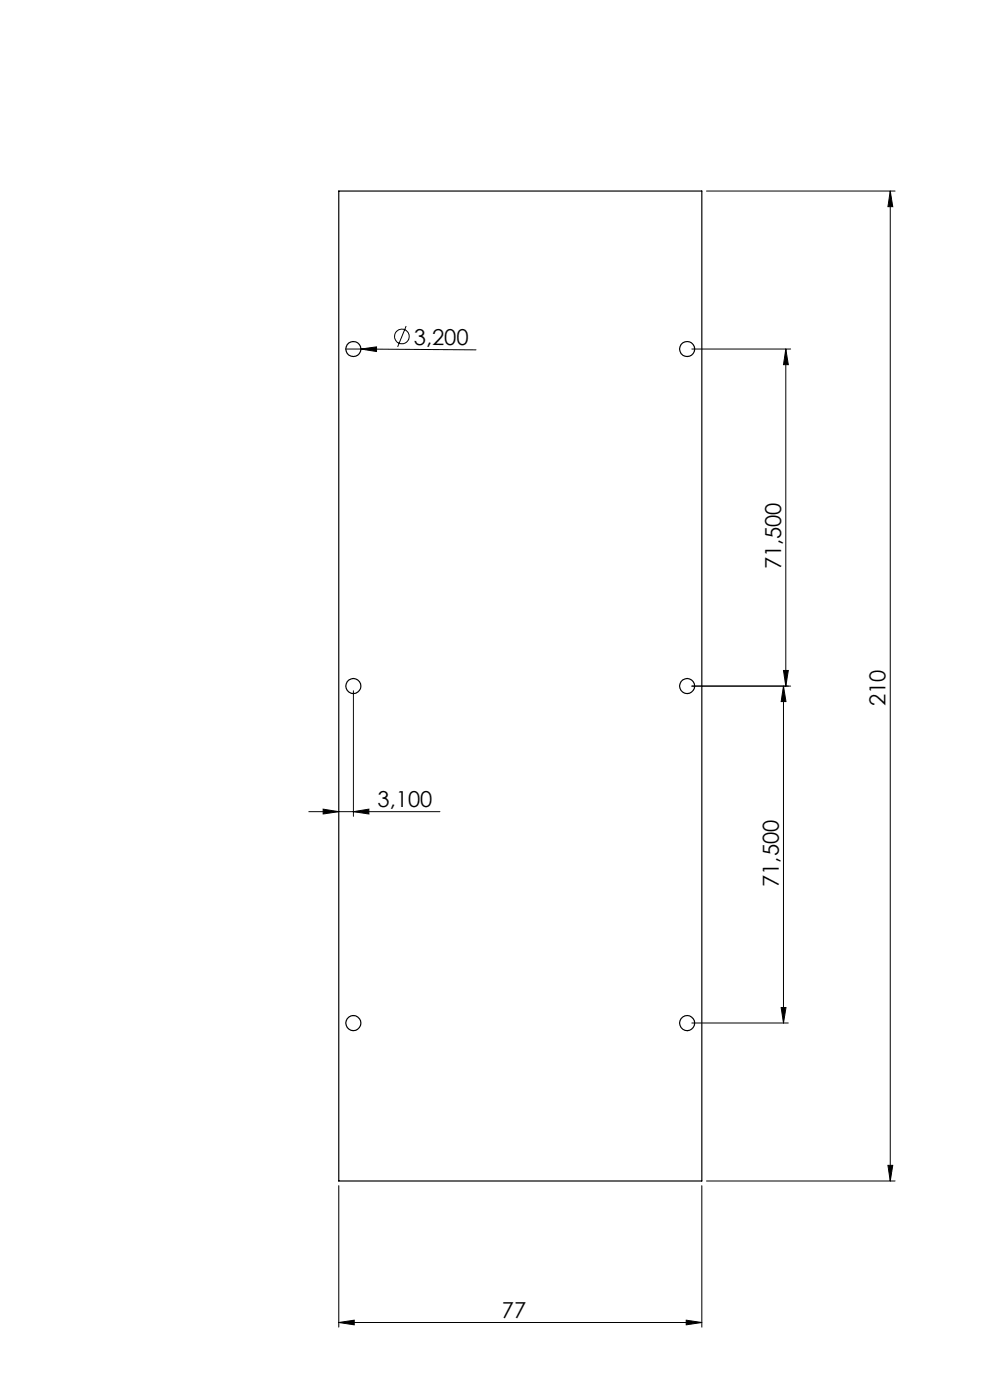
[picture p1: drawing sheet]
<svg xmlns="http://www.w3.org/2000/svg" width="210mm" height="297mm" viewBox="0 0 210 297" stroke-linecap="round" stroke-linejoin="round" font-family="sans-serif">
<g fill="none" stroke="#000" stroke-width=".21">
<path d="M149.9 40.5h40M188.8 40.5l.6 3.3h-1.1zM188.8 40.5v210M73.3 74h3.3M76.6 74l3.3-.4v1zM76.6 74l24.4 .2M86.1 69.2l-1.8 4.4M146.8 74h20.9M166.7 74l.5 3.4h-1zM166.7 74v71.6M75 146.5v26.7M146.8 145.6h20.9"/>
<path d="M166.2 145.6l.5 3.2h-1zM166.2 142.2h1l-.5 3.4zM166.2 145.6v71.4M65.5 172.2h27.8M68.5 171.7l3.4 .5-3.4 .5zM75 172.2l3.2-.5v1zM146.8 217h20.4M165.7 213.7h1l-.5 3.3zM71.9 251.5v30M148.9 251.5v30M149.9 250.5h40M188.3 247.2h1.1l-.6 3.3z"/>
<path d="M71.9 280.6l3.2-.5v1zM71.9 280.6h77M145.6 280.1l3.3 .5-3.3 .5z"/>
<circle cx="85.2" cy="71.4" r="1.57"/>
</g>
<g fill="#000">
<path d="M76.6 74l3.3-.4v1z"/>
<path d="M188.8 40.5l.6 3.3h-1.1zM188.3 247.2h1.1l-.6 3.3zM166.7 74l.5 3.4h-1zM166.2 142.2h1l-.5 3.4z"/>
<path d="M165.7 213.7h1l-.5 3.3zM166.2 145.6l.5 3.2h-1z"/>
<path d="M145.6 280.1l3.3 .5-3.3 .5zM71.9 280.6l3.2-.5v1zM75 172.2l3.2-.5v1zM68.5 171.7l3.4 .5-3.4 .5z"/>
</g>
<g fill="none" stroke="#000" stroke-width=".25">
<path d="M71.9 40.5h77v210h-77z"/>
<circle cx="75" cy="74" r="1.59"/>
<circle cx="145.8" cy="74" r="1.6"/>
<circle cx="75" cy="145.5" r="1.59"/>
<circle cx="145.8" cy="145.5" r="1.6"/>
<circle cx="75" cy="217" r="1.59"/>
<circle cx="145.8" cy="217" r="1.6"/>
</g>
<g font-size="4.7">
<text x="87.8" y="73.1">3,200</text>
<text x="165.7" y="120.8" transform="rotate(-90 165.7 120.8)">71,500</text>
<text x="187.9" y="149.8" transform="rotate(-90 187.9 149.8)">210</text>
<text x="80.1" y="171.1">3,100</text>
<text x="165.2" y="188.2" transform="rotate(-90 165.2 188.2)">71,500</text>
<text x="106.5" y="279.5">77</text>
</g>
</svg>
